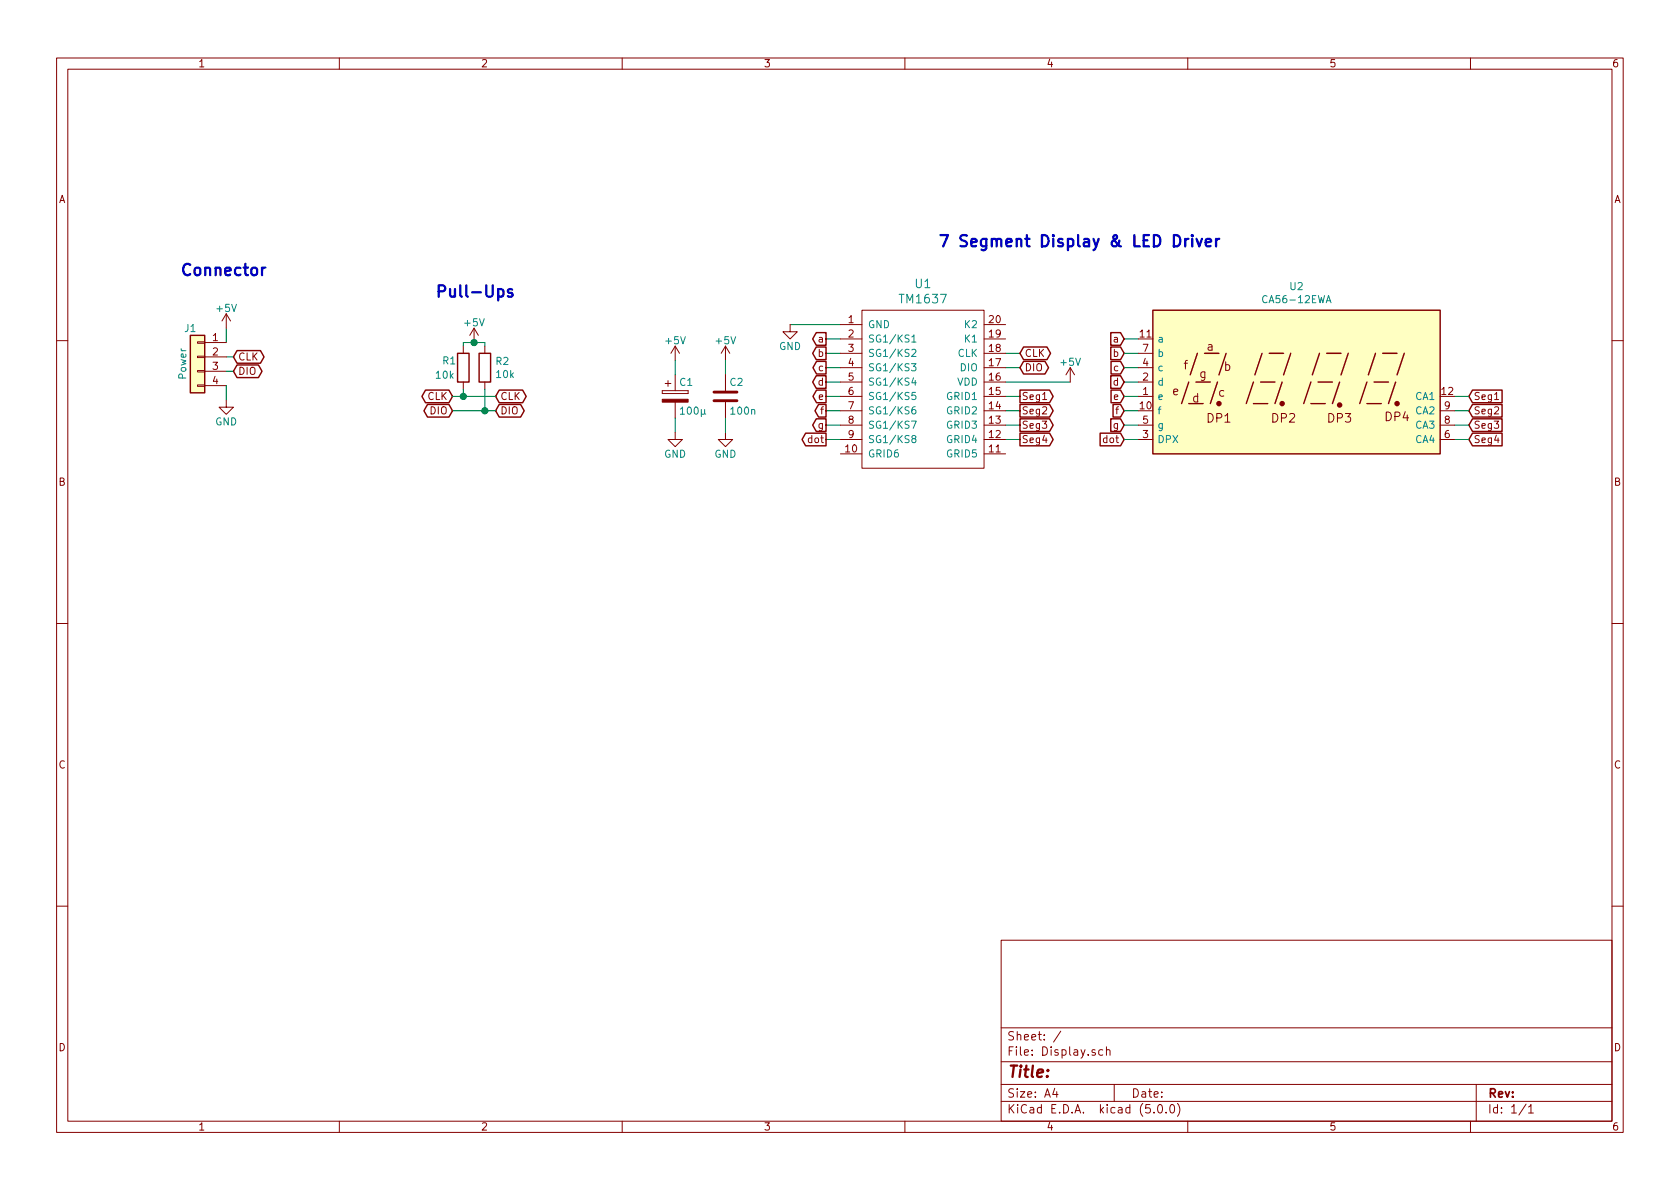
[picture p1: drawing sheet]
EESchema Schematic File Version 4
LIBS:circuit-cache
EELAYER 26 0
EELAYER END
$Descr A4 11693 8268
encoding utf-8
Sheet 1 1
Title ""
Date ""
Rev ""
Comp ""
Comment1 ""
Comment2 ""
Comment3 ""
Comment4 ""
$EndDescr
$Comp
L power:GND #PWR0101
U 1 1
P 1575 2775
F 0 "#PWR0101" H 1575 2525 50  0001 C CNN
F 1 "GND" H 1575 2625 50  0000 C CNN
F 2 "" H 1575 2775 50  0001 C CNN
F 3 "" H 1575 2775 50  0001 C CNN
	1    1575 2775
	1    0    0    -1  
$EndComp
Wire Wire Line
	1575 2275 1575 2375
Wire Wire Line
	1625 2475 1575 2475
$Comp
L Connector_Generic:Conn_01x04 J1
U 1 1
P 1375 2475
F 0 "J1" H 1425 2675 50  0000 C CNN
F 1 "Power" V 1475 2425 50  0000 C CNN
F 2 "Connector_JST:JST_XH_S04B-XH-A-1_1x04_P2.50mm_Horizontal" H 1375 2475 50  0001 C CNN
F 3 "~" H 1375 2475 50  0001 C CNN
	1    1375 2475
	-1   0    0    -1  
$EndComp
Wire Wire Line
	1575 2775 1575 2675
Wire Wire Line
	1625 2575 1575 2575
Text Notes 1250 1925 0    79   ~ 16
Connector
Text GLabel 7825 2350 0    50   Input ~ 0
a
Text GLabel 7825 2450 0    50   Input ~ 0
b
Text GLabel 7825 2550 0    50   Input ~ 0
c
Text GLabel 7825 2650 0    50   Input ~ 0
d
Text GLabel 7825 2750 0    50   Input ~ 0
e
Text GLabel 7825 2850 0    50   Input ~ 0
f
Text GLabel 7825 2950 0    50   Input ~ 0
g
Text GLabel 7825 3050 0    50   Input ~ 0
dot
Wire Wire Line
	7825 2350 7925 2350
Wire Wire Line
	7925 2450 7825 2450
Wire Wire Line
	7825 2550 7925 2550
Wire Wire Line
	7925 2650 7825 2650
Wire Wire Line
	7825 2750 7925 2750
Wire Wire Line
	7925 2850 7825 2850
Wire Wire Line
	7825 2950 7925 2950
Wire Wire Line
	7925 3050 7825 3050
Text GLabel 10225 2750 2    50   Input ~ 0
Seg1
Text GLabel 10225 2850 2    50   Input ~ 0
Seg2
Text GLabel 10225 2950 2    50   Input ~ 0
Seg3
Text GLabel 10225 3050 2    50   Input ~ 0
Seg4
Wire Wire Line
	10225 2750 10125 2750
Wire Wire Line
	10125 2850 10225 2850
Wire Wire Line
	10225 2950 10125 2950
Wire Wire Line
	10125 3050 10225 3050
$Comp
L Display_Character:CA56-12EWA U2
U 1 1
P 9025 2650
F 0 "U2" H 9025 3317 50  0000 C CNN
F 1 "CA56-12EWA" H 9025 3226 50  0000 C CNN
F 2 "Display_7Segment:CA56-12EWA" H 9025 2050 50  0001 C CNN
F 3 "http://www.kingbrightusa.com/images/catalog/SPEC/CA56-12EWA.pdf" H 8595 2680 50  0001 C CNN
	1    9025 2650
	1    0    0    -1  
$EndComp
Text Notes 6525 1725 0    79   ~ 16
7 Segment Display & LED Driver
$Comp
L power:+5V #PWR0102
U 1 1
P 5050 2500
F 0 "#PWR0102" H 5050 2350 50  0001 C CNN
F 1 "+5V" H 5050 2640 50  0000 C CNN
F 2 "" H 5050 2500 50  0001 C CNN
F 3 "" H 5050 2500 50  0001 C CNN
	1    5050 2500
	1    0    0    -1  
$EndComp
$Comp
L power:GND #PWR0103
U 1 1
P 5050 3000
AR Path="/5CA39DBB" Ref="#PWR0103"  Part="1" 
AR Path="/5BE24A28/5CA39DBB" Ref="#PWR?"  Part="1" 
F 0 "#PWR0103" H 5050 2750 50  0001 C CNN
F 1 "GND" H 5050 2850 50  0000 C CNN
F 2 "" H 5050 3000 50  0001 C CNN
F 3 "" H 5050 3000 50  0001 C CNN
	1    5050 3000
	1    0    0    -1  
$EndComp
Wire Wire Line
	5050 2600 5050 2500
Wire Wire Line
	5050 3000 5050 2900
$Comp
L Device:C C2
U 1 1
P 5050 2750
AR Path="/5CA39DB3" Ref="C2"  Part="1" 
AR Path="/5BE24A28/5CA39DB3" Ref="C?"  Part="1" 
F 0 "C2" H 5075 2850 50  0000 L CNN
F 1 "100n" H 5075 2650 50  0000 L CNN
F 2 "Capacitor_SMD:C_0603_1608Metric_Pad1.05x0.95mm_HandSolder" H 5088 2600 50  0001 C CNN
F 3 "" H 5050 2750 50  0001 C CNN
	1    5050 2750
	1    0    0    -1  
$EndComp
$Comp
L Device:CP C1
U 1 1
P 4700 2750
F 0 "C1" H 4725 2850 50  0000 L CNN
F 1 "100µ" H 4725 2650 50  0000 L CNN
F 2 "Capacitor_Tantalum_SMD:CP_EIA-3216-10_Kemet-I_Pad1.58x1.35mm_HandSolder" H 4738 2600 50  0001 C CNN
F 3 "" H 4700 2750 50  0001 C CNN
	1    4700 2750
	1    0    0    -1  
$EndComp
$Comp
L power:+5V #PWR0104
U 1 1
P 4700 2500
F 0 "#PWR0104" H 4700 2350 50  0001 C CNN
F 1 "+5V" H 4700 2640 50  0000 C CNN
F 2 "" H 4700 2500 50  0001 C CNN
F 3 "" H 4700 2500 50  0001 C CNN
	1    4700 2500
	1    0    0    -1  
$EndComp
$Comp
L power:GND #PWR0105
U 1 1
P 4700 3000
F 0 "#PWR0105" H 4700 2750 50  0001 C CNN
F 1 "GND" H 4700 2850 50  0000 C CNN
F 2 "" H 4700 3000 50  0001 C CNN
F 3 "" H 4700 3000 50  0001 C CNN
	1    4700 3000
	1    0    0    -1  
$EndComp
Wire Wire Line
	4700 2600 4700 2500
Wire Wire Line
	4700 3000 4700 2900
Wire Wire Line
	7100 2450 7000 2450
Wire Wire Line
	7100 2550 7000 2550
Text GLabel 7100 2450 2    50   BiDi ~ 0
CLK
Text GLabel 7100 2550 2    50   BiDi ~ 0
DIO
Wire Wire Line
	5850 3050 5750 3050
Wire Wire Line
	5750 2950 5850 2950
Wire Wire Line
	5850 2850 5750 2850
Wire Wire Line
	5750 2750 5850 2750
Wire Wire Line
	5850 2650 5750 2650
Wire Wire Line
	5750 2550 5850 2550
Wire Wire Line
	5850 2450 5750 2450
Wire Wire Line
	5750 2350 5850 2350
Text GLabel 5750 3050 0    50   Output ~ 0
dot
Text GLabel 5750 2950 0    50   Output ~ 0
g
Text GLabel 5750 2850 0    50   Output ~ 0
f
Text GLabel 5750 2750 0    50   Output ~ 0
e
Text GLabel 5750 2650 0    50   Output ~ 0
d
Text GLabel 5750 2550 0    50   Output ~ 0
c
Text GLabel 5750 2450 0    50   Output ~ 0
b
Text GLabel 5750 2350 0    50   Output ~ 0
a
Wire Wire Line
	7000 3050 7100 3050
Wire Wire Line
	7100 2950 7000 2950
Wire Wire Line
	7000 2850 7100 2850
Wire Wire Line
	7100 2750 7000 2750
Text GLabel 7100 3050 2    50   Output ~ 0
Seg4
Text GLabel 7100 2950 2    50   Output ~ 0
Seg3
Text GLabel 7100 2850 2    50   Output ~ 0
Seg2
Text GLabel 7100 2750 2    50   Output ~ 0
Seg1
Wire Wire Line
	7450 2650 7000 2650
Wire Wire Line
	5500 2250 5850 2250
$Comp
L power:GND #PWR0106
U 1 1
P 5500 2250
F 0 "#PWR0106" H 5500 2000 50  0001 C CNN
F 1 "GND" H 5500 2100 50  0000 C CNN
F 2 "" H 5500 2250 50  0001 C CNN
F 3 "" H 5500 2250 50  0001 C CNN
	1    5500 2250
	1    0    0    -1  
$EndComp
$Comp
L power:+5V #PWR0107
U 1 1
P 7450 2650
F 0 "#PWR0107" H 7450 2500 50  0001 C CNN
F 1 "+5V" H 7450 2790 50  0000 C CNN
F 2 "" H 7450 2650 50  0001 C CNN
F 3 "" H 7450 2650 50  0001 C CNN
	1    7450 2650
	1    0    0    -1  
$EndComp
$Comp
L tinkerforge:TM1637 U?
U 1 1
P 6450 2550
AR Path="/5C915547/5C91D38F" Ref="U?"  Part="1" 
AR Path="/5C91D38F" Ref="U1"  Part="1" 
F 0 "U1" H 6425 3137 60  0000 C CNN
F 1 "TM1637" H 6425 3031 60  0000 C CNN
F 2 "Package_SO:SOIC-20W_7.5x12.8mm_P1.27mm" H 6450 2550 60  0001 C CNN
F 3 "" H 6450 2550 60  0000 C CNN
	1    6450 2550
	1    0    0    -1  
$EndComp
$Comp
L power:+5V #PWR0108
U 1 1
P 1575 2275
F 0 "#PWR0108" H 1575 2125 50  0001 C CNN
F 1 "+5V" H 1575 2415 50  0000 C CNN
F 2 "" H 1575 2275 50  0001 C CNN
F 3 "" H 1575 2275 50  0001 C CNN
	1    1575 2275
	1    0    0    -1  
$EndComp
Text GLabel 1625 2475 2    50   BiDi ~ 0
CLK
Text GLabel 1625 2575 2    50   BiDi ~ 0
DIO
Text GLabel 3450 2750 2    50   BiDi ~ 0
CLK
Text GLabel 3450 2850 2    50   BiDi ~ 0
DIO
Text GLabel 3150 2750 0    50   BiDi ~ 0
CLK
Text GLabel 3150 2850 0    50   BiDi ~ 0
DIO
Wire Wire Line
	3150 2750 3225 2750
Wire Wire Line
	3450 2850 3375 2850
$Comp
L power:+5V #PWR0109
U 1 1
P 3300 2375
F 0 "#PWR0109" H 3300 2225 50  0001 C CNN
F 1 "+5V" H 3300 2515 50  0000 C CNN
F 2 "" H 3300 2375 50  0001 C CNN
F 3 "" H 3300 2375 50  0001 C CNN
	1    3300 2375
	1    0    0    -1  
$EndComp
$Comp
L Device:R R2
U 1 1
P 3375 2550
F 0 "R2" H 3445 2596 50  0000 L CNN
F 1 "10k" H 3445 2505 50  0000 L CNN
F 2 "Resistor_SMD:R_0603_1608Metric_Pad1.05x0.95mm_HandSolder" V 3305 2550 50  0001 C CNN
F 3 "~" H 3375 2550 50  0001 C CNN
	1    3375 2550
	1    0    0    -1  
$EndComp
$Comp
L Device:R R1
U 1 1
P 3225 2550
F 0 "R1" H 3375 2600 50  0000 R CNN
F 1 "10k" H 3425 2500 50  0000 R CNN
F 2 "Resistor_SMD:R_0603_1608Metric_Pad1.05x0.95mm_HandSolder" V 3155 2550 50  0001 C CNN
F 3 "~" H 3225 2550 50  0001 C CNN
	1    3225 2550
	-1   0    0    -1  
$EndComp
Wire Wire Line
	3375 2400 3375 2375
Wire Wire Line
	3375 2375 3300 2375
Wire Wire Line
	3225 2400 3225 2375
Wire Wire Line
	3225 2375 3300 2375
Connection ~ 3300 2375
Wire Wire Line
	3225 2700 3225 2750
Connection ~ 3225 2750
Wire Wire Line
	3225 2750 3450 2750
Wire Wire Line
	3375 2700 3375 2850
Connection ~ 3375 2850
Wire Wire Line
	3375 2850 3150 2850
Text Notes 3025 2075 0    79   ~ 16
Pull-Ups
$EndSCHEMATC
